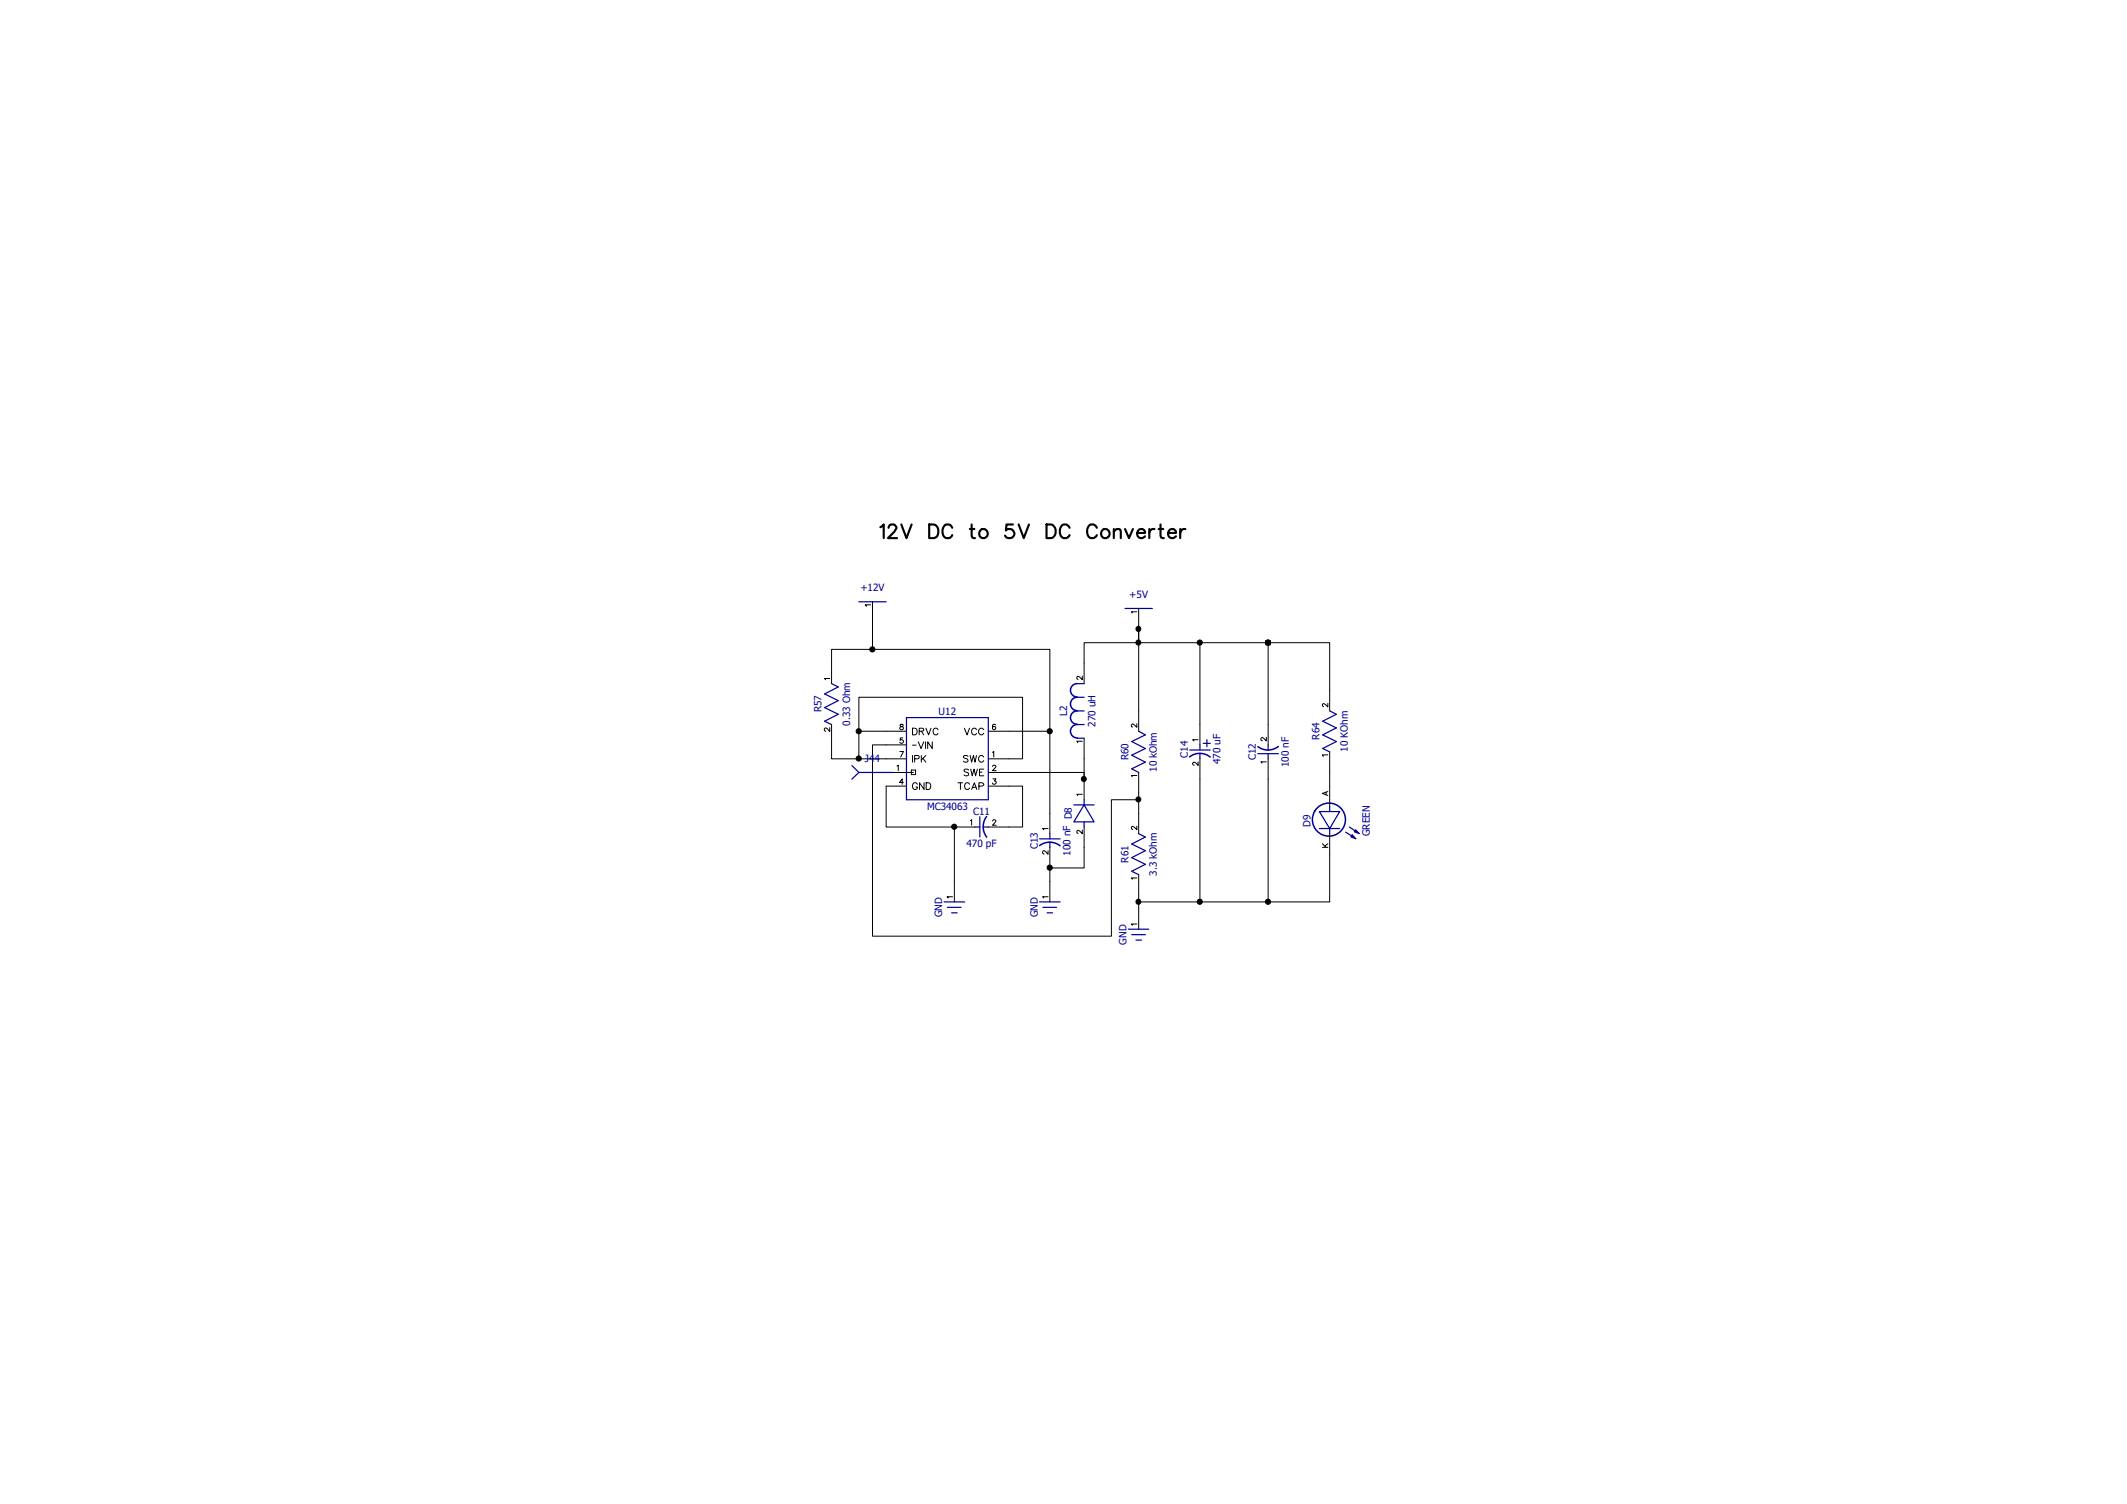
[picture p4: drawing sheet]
<svg xmlns="http://www.w3.org/2000/svg" width="297mm" height="210mm" viewBox="0 0 297 210" stroke-linecap="round" stroke-linejoin="round" font-family="sans-serif">
<path d="M0 0h297v210h-297z" fill-rule="evenodd" fill="#fff" stroke="#fff" stroke-width=".25"/>
<g fill="none" stroke="#000" stroke-width=".3">
<path d="M122.9 73.6l.5-.4v1.9M124.1 73.7l.1-.4 .2-.1 .6 .1a.39 .39 0 0 1 .1 .7l-.2 .3-.9 .8h1.3M125.9 73.2l.7 1.9 .7-1.9M129.8 73.2h.6a1.02 1.02 0 0 1 .6 1 1.02 1.02 0 0 1-.6 .9h-.6zM133 73.7a.69 .69 0 0 0-.8-.5 .69 .69 0 0 0-.6 .8 .83 .83 0 0 0 .2 .9 .83 .83 0 0 0 .9 .2l.3-.4M135.4 73.9h.7M135.7 73.2v1.6l.1 .3h.3M141.4 73.2h-.9v.9a.68 .68 0 0 1 .9-.1 .68 .68 0 0 1 0 1 .68 .68 0 0 1-.9 0l-.2-.2M142.2 73.2l.8 1.9 .7-1.9M146.1 73.2h.7a1.02 1.02 0 0 1 .6 1 1.02 1.02 0 0 1-.6 .9h-.7zM149.4 73.7a.69 .69 0 0 0-.8-.5 .69 .69 0 0 0-.6 .8 .82 .82 0 0 0 .1 .9 .82 .82 0 0 0 1 .2l.3-.4M153.2 73.7a.69 .69 0 0 0-.8-.5 .69 .69 0 0 0-.6 .8 .82 .82 0 0 0 .2 .9 .82 .82 0 0 0 .9 .2l.3-.4"/>
<path d="M155.5 74.3l.5-.4 .4 .1 .1 1.1M155.5 73.9v1.2M157.1 73.9l.5 1.2 .6-1.2M158.8 74.4h1.1a.57 .57 0 0 0-.7-.6 .57 .57 0 0 0-.4 .8 .6 .6 0 0 0 .5 .5 .6 .6 0 0 0 .6-.2M160.5 73.9v1.2M161.2 73.9a.58 .58 0 0 0-.7 .5M161.8 73.9h.6M162.1 73.2v1.6v.3h.4M163.1 74.4h1.1a.57 .57 0 0 0-.7-.6 .57 .57 0 0 0-.4 .8 .6 .6 0 0 0 .5 .5 .6 .6 0 0 0 .6-.2M164.8 73.9v1.2M165.5 73.9a.58 .58 0 0 0-.7 .5"/>
<circle cx="137.3" cy="74.5" r=".64"/>
<circle cx="154.3" cy="74.5" r=".64"/>
</g>
<g fill="none" stroke="#000" stroke-width=".14">
<path d="M115.9 94.7h-.8l.2 .2M121.6 84.5h-.8l.2 .2M121.8 84v6.7h-5.7v4.8M121.8 90.7h24.8v11.4M151.1 94.4v.5l-.4-.4-.2-.1-.1 .3 .1 .2M158.7 85.4h-.7l.1 .2M159 87.8v1.9h-7.6v5.8M159 87.8v14.3M159 89.7h8.6v14.3M159 85v2.8M167.6 89.7h9.5v14.3M176.8 89.5h.6v.5h-.6z"/>
<path d="M177.1 89.7h.1M177.1 89.7h8.6v9.6M185.4 98.2v.5l-.4-.4h-.2l-.1 .3 .1 .1M115.9 101.6v.6l-.6-.6a.23 .23 0 0 0-.2 .3 .23 .23 0 0 0 .2 .2M116.1 101.2v4.8h10.5M119.9 102.1v-4.7h22.9v8.6h-4.8M124.7 107.9h2.9M125.3 107l.1-.2v.8M125.6 104.9h.6l-.4 .8M125.7 101.2l.1 .2 .3 .2v.3h-.3l-.2-.3 .2-.1 .2-.1 .1-.2-.1-.1zM126.1 103h-.4v.4a.26 .26 0 0 1 .4 0 .26 .26 0 0 1-.1 .4 .26 .26 0 0 1-.4-.2M126.2 109.3h-.6l.4-.5v.7"/>
<path d="M126.6 109.8h-2.9v5.7h9.6v10.4M126.6 104h-4.8v26.7h33.4v-19h3.8M126.6 102.1h-6.7v3.9M127.3 107.5h.5v.7h-.5zM127.4 104.1h.5M127.4 105.5v.9M127.4 101.7a.51 .51 0 0 1 .6 .2 .51 .51 0 0 1-.1 .7h-.5zM127.7 106l.6-.1v-.3l-.6-.1v.9M128.1 109.5l-.2-.2a.45 .45 0 0 0-.5 .5 .45 .45 0 0 0 .6 .4l.1-.3h-.2M128.2 103.6l.4 .9 .4-.9M128.4 102.1h.5l.1-.2-.2-.2h-.4v.9M128.7 105.5v.9"/>
<path d="M128.7 102.1l.3 .5M128.9 105.9l.4 .5M129 109.3v.9l-.6-.9v.9M129.2 103.6v.9M129.3 101.7l.4 .9 .3-.9M129.3 105.5l-.6 .6M129.3 109.3h.4a.5 .5 0 0 1 .3 .5 .5 .5 0 0 1-.3 .4h-.4zM130.2 103.6v.9l-.7-.9v.9M131 101.9a.35 .35 0 0 0-.4-.2 .35 .35 0 0 0-.3 .3v.3a.35 .35 0 0 0 .3 .3 .35 .35 0 0 0 .4-.2M133.3 115.5h.1M133.3 115.5h2.8M133.8 109.3h.6"/>
<path d="M134.1 109.3v.9M134.7 101.7l.3 .9 .4-.9M135.2 105.6l-.2-.1-.5 .1 .1 .2 .5 .2 .1 .3-.2 .1-.5-.1M135.3 107.5l-.3-.1-.4 .1 .1 .2 .5 .2 .1 .3-.3 .1-.4-.1M135.4 109.5a.35 .35 0 0 0-.4-.2 .35 .35 0 0 0-.3 .3v.3a.35 .35 0 0 0 .3 .3 .35 .35 0 0 0 .4-.2M135.5 105.5l.2 .9 .2-.9 .2 .9 .3-.9M135.5 114.6l.2-.1v.7M135.6 107.4l.2 .9 .2-.9 .2 .9 .3-.9M135.7 110.2l.4-.9 .3 .9M135.8 109.9h.5M136.4 101.9a.35 .35 0 0 0-.4-.2 .35 .35 0 0 0-.3 .3v.3a.35 .35 0 0 0 .3 .3 .35 .35 0 0 0 .4-.2M136.7 109.8l.5-.1 .2-.2-.3-.2h-.4v.9"/>
<path d="M136.8 107.8h.3M137.4 107.4h-.6v.9h.6M137.4 105.7a.38 .38 0 0 0-.4-.2 .38 .38 0 0 0-.3 .3v.3a.38 .38 0 0 0 .3 .3 .38 .38 0 0 0 .4-.2M137.4 101.9a.38 .38 0 0 0-.4-.2 .38 .38 0 0 0-.3 .3v.3a.38 .38 0 0 0 .3 .3 .38 .38 0 0 0 .4-.2M138 102.1h8.6v14.3M138 107.9h13.4v.9M138 109.8h4.8v5.7h-4.8M138.6 114.6a.22 .22 0 0 1 .3-.1 .22 .22 0 0 1 .1 .3l-.4 .4h.5M138.6 107a.22 .22 0 0 1 .3-.2 .22 .22 0 0 1 .1 .3l-.4 .5h.5M138.6 105.1l.2-.2v.8M138.6 108.8h.5l-.2 .3a.23 .23 0 0 1 .2 .2 .23 .23 0 0 1-.2 .2h-.3v-.2M139 101.2l-.2-.1a.41 .41 0 0 0-.2 .4 .41 .41 0 0 0 .3 .4 .24 .24 0 0 0 .1-.3 .24 .24 0 0 0-.3-.1l-.1 .1"/>
<path d="M146.3 118.8v.5l-.5-.5a.23 .23 0 0 0-.2 .2 .23 .23 0 0 0 .2 .3M146.3 115.7h-.7l.2 .2M146.6 118.3v7.6M151.1 110.9h-.7l.1 .2M151.1 103.5h-.7l.1 .2M151.1 115.9v.5l-.4-.4h-.2l-.1 .2 .1 .2M151.4 115.5v5.7h-4.8M151.4 103.1v5.7M151.4 108.8v2.9M158.7 108.3h-.7l.1 .2M158.8 101v.6l-.6-.5a.21 .21 0 0 0-.2 .2 .21 .21 0 0 0 .2 .2M158.8 115.4v.5l-.4-.4-.3-.1-.1 .3 .2 .1"/>
<path d="M159 107.9v8.5M167.3 106.4v.5l-.3-.4-.3-.1-.2 .2v.1l.3 .1M167.3 103.3h-.8l.2 .2M167.6 106v19.9h-8.6M176.8 103v.5l-.5-.5a.21 .21 0 0 0-.2 .2 .21 .21 0 0 0 .2 .2M176.8 106.4h-.7l.1 .2M177.1 106v19.9h-9.5M184.7 118.3h.7M184.7 117.8l.5 .5M185.2 110.6v.4M185.4 110.5l-.7 .3 .7 .3M185.4 105.4h-.7l.1 .2"/>
<path d="M185.4 117.8l-.4 .4M185.7 116.4v9.5h-8.6M185.7 105v7.6M133 125.2h-.8l.2 .2M146.3 125.2h-.7l.2 .2M158.7 129h-.7l.1 .2M158.7 122.6h-.7l.1 .2M159 122.1v7.7"/>
</g>
<g fill="#000" stroke="#000" stroke-width=".14">
<circle cx="121.8" cy="90.7" r=".36"/>
<circle cx="159" cy="87.8" r=".35"/>
<circle cx="159" cy="89.7" r=".35"/>
<circle cx="167.5" cy="89.7" r=".36"/>
<circle cx="177.1" cy="89.7" r=".36"/>
<circle cx="119.9" cy="102.1" r=".36"/>
<circle cx="119.9" cy="105.9" r=".36"/>
<circle cx="133.2" cy="115.4" r=".36"/>
<circle cx="146.6" cy="102.1" r=".36"/>
<circle cx="151.3" cy="108.8" r=".35"/>
<circle cx="159" cy="111.6" r=".35"/>
<circle cx="146.6" cy="121.2" r=".36"/>
<circle cx="159" cy="125.9" r=".35"/>
<circle cx="167.5" cy="125.9" r=".36"/>
<circle cx="177.1" cy="125.9" r=".36"/>
</g>
<g fill="none" stroke="#000096" stroke-width=".21">
<path d="M150.4 95.5a.93 .93 0 0 0-.9 .9 .93 .93 0 0 0 .9 .9M150.4 97.4a.93 .93 0 0 0-.9 .9 .93 .93 0 0 0 .9 .9M150.4 99.3a.93 .93 0 0 0-.9 .9 .93 .93 0 0 0 .9 .9M137.8 114a2.37 2.37 0 0 0 0 2.9M145.2 118.1a2.35 2.35 0 0 1 2.8 0M150.4 101.2a.93 .93 0 0 0-.9 .9 .93 .93 0 0 0 .9 .9M166.1 105.7a2.33 2.33 0 0 1 2.9 0M178.5 104.2a2.33 2.33 0 0 1-2.9 .1"/>
<circle cx="185.6" cy="114.4" r="2.31"/>
</g>
<g fill="none" stroke="#000096" stroke-width=".17">
<path d="M116.1 95.5l1 .4-2 1 2 .9-2 1 2 .9-2 1 1 .5M119.9 84h3.8M150.4 95.5h1M150.4 97.4h1M150.4 99.3h1M157.1 85h3.8M185.7 99.3l.9 .4-1.9 1 1.9 .9-1.9 1 1.9 .9-1.9 1 1 .5M119 106.9l.9 1M119.9 107.9l-.9 .9M119.9 107.9h4.8M126.6 100.2h11.4v11.5h-11.4zM136.1 115.5h.7"/>
<path d="M136.8 114v2.9M137.3 115.5h.7M145.2 117.1h2.8M146.6 116.4v.7M146.6 117.6v.7M149.9 112.4h2.9M150.4 101.2h1M150.4 103.1h1M151.4 112.4l1.4 2.4h-2.9zM151.4 111.7v.7M151.4 114.8v.7M159 102.1l.9 .5-1.9 .9 1.9 1-1.9 1 1.9 .9-1.9 1 1 .5"/>
<path d="M159 116.4l.9 .5-1.9 1 1.9 .9-1.9 1 1.9 .9-1.9 1 1 .4M166.1 104.7h2.9M167.6 104v.7M167.6 105.2v.8M168 103.8h1M168.5 103.3v1M175.6 105.2h2.9M177.1 104v.8M177.1 105.2v.8M184.2 113.3h2.9l-1.4 2.4zM184.2 115.7h2.9M185.7 112.6v.7"/>
<path d="M185.7 115.7v.7M187.9 116.2l.8 .5M188.4 115.5l.8 .5M131.8 125.9h2.9M132.3 126.7h1.9M132.9 127.5h.7M145.2 125.9h2.8M145.6 126.7h1.9M146.2 127.5h.8M157.6 129.8h2.8M158 130.5h1.9M158.6 131.3h.8"/>
</g>
<g fill="#000096" stroke="#000096" stroke-width=".14">
<path d="M189.3 115.9l.5 .5-.7-.2z"/>
<path d="M188.8 116.5l.6 .6-.8-.2z"/>
</g>
<g font-size="1.4" fill="#000096">
<text x="120.1" y="82.6">+12V</text>
<text x="157.7" y="83.6">+5V</text>
<text x="114.7" y="99.5" transform="rotate(-90 114.7 99.5)">R57</text>
<text x="118.7" y="101.3" transform="rotate(-90 118.7 101.3)">0.33 Ohm</text>
<text x="131.1" y="99.9">U12</text>
<text x="149" y="100" transform="rotate(-90 149 100)">L2</text>
<text x="153" y="101.5" transform="rotate(-90 153 101.5)">270 uH</text>
<text x="120.8" y="106.4">J44</text>
<text x="157.6" y="106.2" transform="rotate(-90 157.6 106.2)">R60</text>
<text x="161.5" y="107.8" transform="rotate(-90 161.5 107.8)">10 kOhm</text>
<text x="165.9" y="105.8" transform="rotate(-90 165.9 105.8)">C14</text>
<text x="170.4" y="106.7" transform="rotate(-90 170.4 106.7)">470 uF</text>
<text x="175.4" y="106.2" transform="rotate(-90 175.4 106.2)">C12</text>
<text x="180" y="107.1" transform="rotate(-90 180 107.1)">100 nF</text>
<text x="184.3" y="103.3" transform="rotate(-90 184.3 103.3)">R64</text>
<text x="188.2" y="104.9" transform="rotate(-90 188.2 104.9)">10 KOhm</text>
<text x="129.5" y="113.1">MC34063</text>
<text x="135.9" y="113.7">C11</text>
<text x="135" y="118.3">470 pF</text>
<text x="144.9" y="118.6" transform="rotate(-90 144.9 118.6)">C13</text>
<text x="149.5" y="119.5" transform="rotate(-90 149.5 119.5)">100 nF D8</text>
<text x="183" y="115.5" transform="rotate(-90 183 115.5)">D9</text>
<text x="191.3" y="116.8" transform="rotate(-90 191.3 116.8)">GREEN</text>
<text x="157.6" y="120.5" transform="rotate(-90 157.6 120.5)">R61</text>
<text x="161.5" y="122.3" transform="rotate(-90 161.5 122.3)">3.3 kOhm</text>
<text x="131.6" y="128.1" transform="rotate(-90 131.6 128.1)">GND</text>
<text x="144.9" y="128.1" transform="rotate(-90 144.9 128.1)">GND</text>
<text x="157.3" y="131.9" transform="rotate(-90 157.3 131.9)">GND</text>
</g>
</svg>
